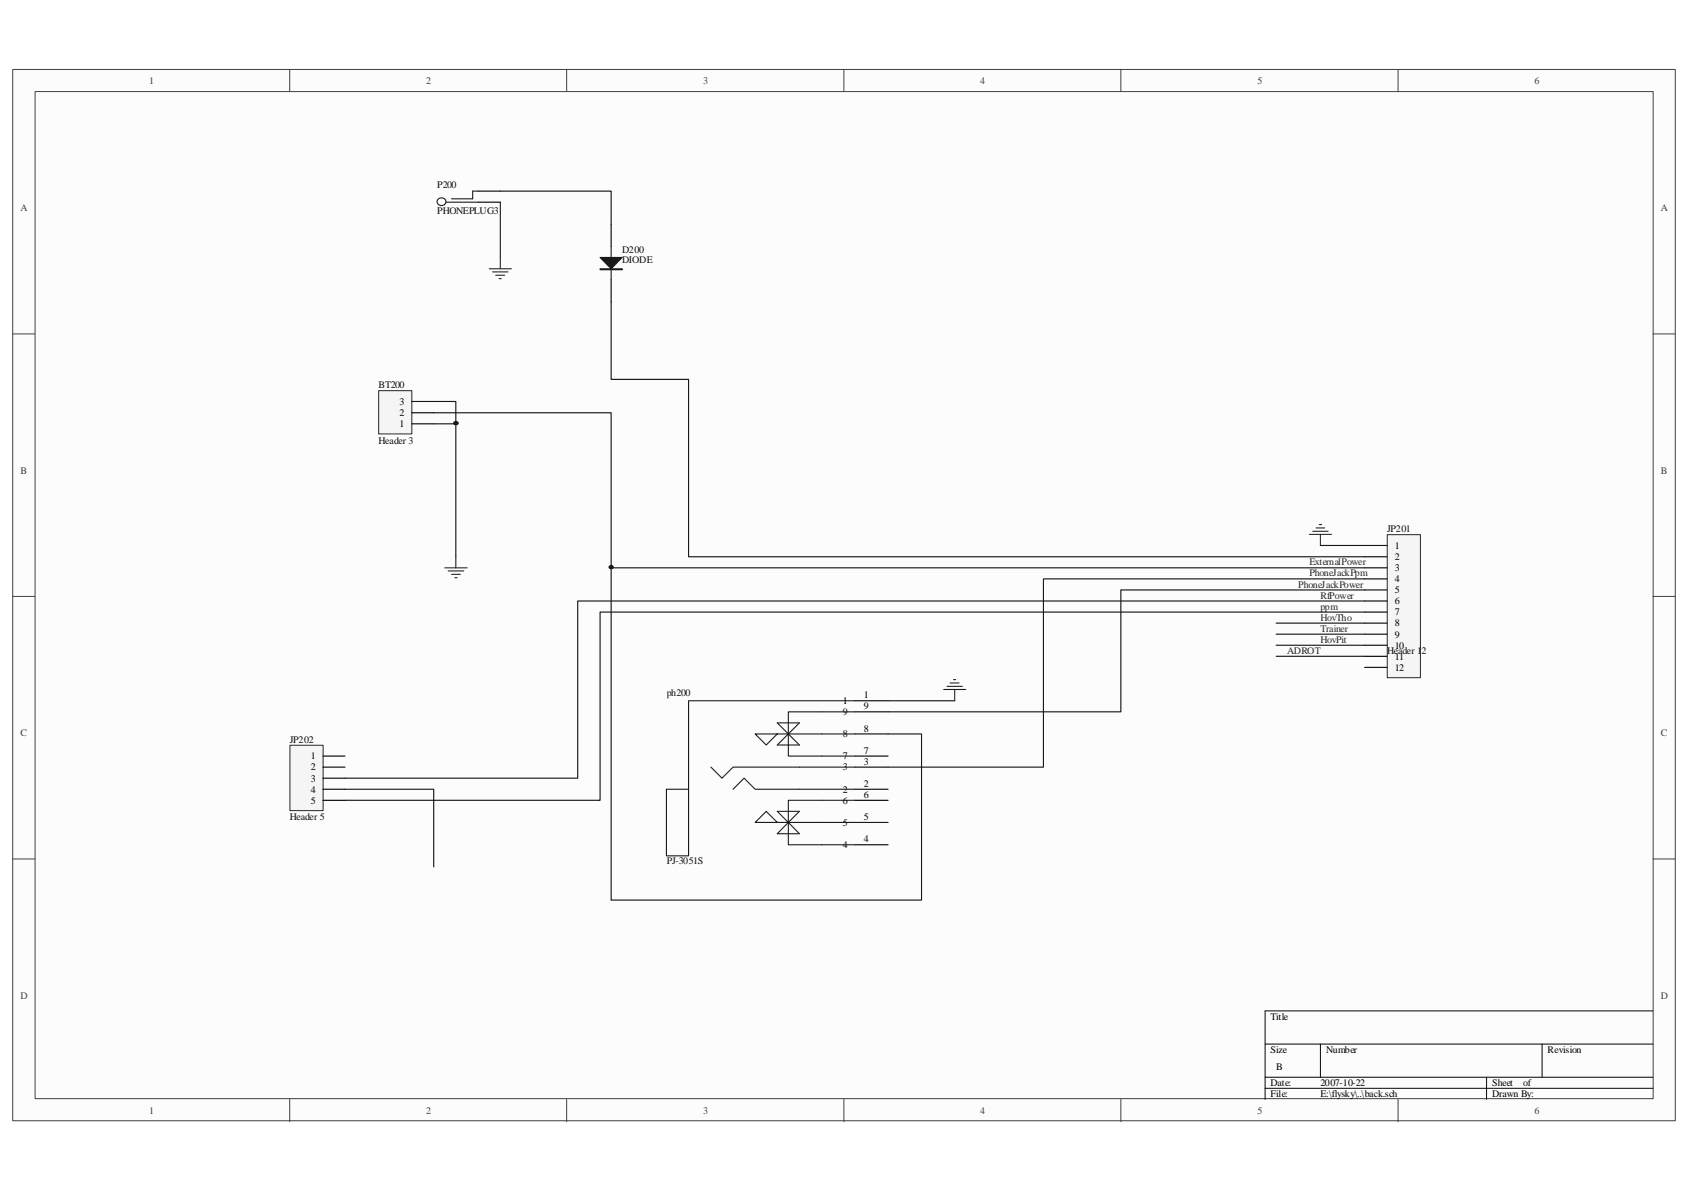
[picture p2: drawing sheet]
<svg xmlns="http://www.w3.org/2000/svg" width="297mm" height="210mm" viewBox="0 0 297 210" stroke-linecap="round" stroke-linejoin="round" font-family="sans-serif">
<path d="M2.3 12.3h292.7v185.1h-292.7z" fill="#fcfcfc"/>
<path d="M2.2 12.2h292.8v185.2h-292.8z" fill="none" stroke="#404040" stroke-width=".18"/>
<path d="M6.2 16.2h284.9v177.3h-284.9z" fill="#fcfcfc"/>
<g fill="none" stroke="#404040" stroke-width=".18">
<path d="M6.2 16.1h284.9v177.4h-284.9zM51 12.2v3.9M99.8 12.2v3.9M148.6 12.2v3.9M197.4 12.2v3.9M246.2 12.2v3.9M2.2 58.8h3.9M291 58.8h3.9M2.2 105h3.9M291 105h3.9M2.2 151.3h3.9M291 151.3h3.9"/>
<path d="M51 193.6v3.9M99.8 193.6v3.9M148.6 193.6v3.9M197.4 193.6v3.9M246.2 193.6v3.9"/>
</g>
<path d="M291 178h-68.2v15.6M222.8 183.9h68.2M222.8 189.7h68.2M222.8 191.6h68.2M232.5 183.9v5.8M261.7 189.7v3.9M271.5 183.9v5.8" fill="none" stroke="#000" stroke-width=".18"/>
<path d="M84.2 35.6h3.9M84.2 33.7h3.9M107.6 39.5v3.9M107.6 49.3v3.9" fill="none" stroke="#000" stroke-width=".2"/>
<path d="M77.2 35a.72 .72 0 0 1 1.1 0 .72 .72 0 0 1-.3 1.1 .71 .71 0 0 1-.9-.1 .71 .71 0 0 1 .1-1zM78.5 35.6h5.7M84.2 33.7h-1v1.3h-3.7M105.7 47.3h3.9v.2h-3.9zM107.6 43.4v5.9" fill="none" stroke="#1c1c1c" stroke-width=".2"/>
<path d="M86.1 47.3h3.9M86.7 47.9h2.7M87.3 48.5h1.6M87.9 49.1h.4M88.1 45.3v2M78.3 100h4M80.3 98v2M78.9 100.5h2.8M79.5 101.1h1.6M80.1 101.7h.4" fill="none" stroke="#262626" stroke-width=".2"/>
<path d="M88.1 35.6v9.7" fill="none" stroke="#0e0e0e" stroke-width=".2"/>
<path d="M105.7 47.4h3.9" fill="none" stroke="#1c1c1c" stroke-width=".18"/>
<path d="M105.7 45.3h3.9l-2 2z" fill="#1c1c1c"/>
<path d="M105.7 45.3h3.9l-2 2z" fill="none" stroke="#1c1c1c" stroke-width=".2"/>
<path d="M88.1 33.7h19.5v5.8" fill="none" stroke="#0e0e0e" stroke-width=".2"/>
<path d="M244.3 94.2h5.8v25.1h-5.8z" fill="#f5f5f5"/>
<path d="M244.3 94.1h5.8v25.2h-5.8z" fill="none" stroke="#262626" stroke-width=".18"/>
<path d="M240.3 96.1h3.9M240.3 98h3.9M240.3 100h3.9M240.3 101.9h3.9M240.3 103.9h3.9M240.3 105.8h3.9M240.3 107.8h3.9M240.3 109.7h3.9M240.3 111.7h3.9M240.3 113.6h3.9M240.3 115.6h3.9M240.3 117.5h3.9" fill="none" stroke="#000" stroke-width=".2"/>
<path d="M230.5 94.1h3.9M231.1 93.6h2.7M231.7 93h1.6M232.3 92.4h.4M232.5 94.1v2" fill="none" stroke="#262626" stroke-width=".2"/>
<path d="M51.1 131.3h5.8v11.4h-5.8z" fill="#f5f5f5"/>
<path d="M51.1 131.2h5.8v11.5h-5.8z" fill="none" stroke="#262626" stroke-width=".18"/>
<g fill="none" stroke="#000" stroke-width=".2">
<path d="M56.9 133.1h3.8M56.9 135.1h3.8M56.9 137h3.8M56.9 139h3.8M150.5 133.1h5.9M150.5 135.1h5.9M150.5 139h5.9M150.5 123.4h5.9M150.5 129.2h5.9M150.5 125.3h5.9M56.9 140.9h3.8M150.5 140.9h5.9"/>
<path d="M150.5 148.8h5.9M150.5 144.8h5.9"/>
</g>
<g fill="none" stroke="#0e0e0e" stroke-width=".2">
<path d="M107.6 53.2v13.6h13.6v31.2h119.1M76.4 72.7h31.2v85.8h54.7v-29.3h-5.9M107.6 100h132.7M232.5 96.1h7.8M224.7 109.7h15.6M224.7 111.7h15.6M224.7 113.6h15.6M224.7 115.6h15.6M240.3 101.9h-56.6v33.2h-27.3M240.3 103.9h-42.9v21.4h-41M240.3 105.8h-138.6v31.2h-41M240.3 107.8h-134.6v33.1h-45"/>
<path d="M60.7 139h15.7v13.7M156.4 123.4h11.7"/>
</g>
<g fill="none" stroke="#1c1c1c" stroke-width=".2">
<path d="M125.2 135.1l1.9 1.9 2-1.9h21.4M129.1 139l1.9-2 2 2h17.5M133 129.2h3.9l-2 2zM136.9 127.3h3.9l-2 1.9zM136.9 129.2h13.6M138.8 129.2l2 2h-3.9zM150.5 125.3h-11.7v7.8h11.7M150.5 123.4h-29.3v27.3h-3.9v-11.7h3.9M134.9 142.9l2 1.9h-3.9zM136.9 142.9h3.9l-2 1.9zM136.9 144.8h13.6M138.8 144.8l2 2h-3.9z"/>
<path d="M150.5 140.9h-11.7v7.9h11.7"/>
</g>
<path d="M167.9 119.7h.4M166.2 121.4h3.8M166.7 120.9h2.8M167.3 120.3h1.6M168.1 121.4v2" fill="none" stroke="#262626" stroke-width=".2"/>
<path d="M66.7 68.8h5.8v7.6h-5.8z" fill="#f5f5f5"/>
<path d="M66.7 68.8h5.8v7.6h-5.8z" fill="none" stroke="#262626" stroke-width=".18"/>
<path d="M72.5 74.6h3.9M72.5 72.7h3.9M72.5 70.7h3.9" fill="none" stroke="#000" stroke-width=".2"/>
<path d="M76.4 70.7h3.9v27.3M76.4 74.6h3.9" fill="none" stroke="#0e0e0e" stroke-width=".2"/>
<circle cx="80.3" cy="74.5" r=".36" fill="#0e0e0e"/>
<circle cx="80.3" cy="74.5" r=".36" fill="none" stroke="#0e0e0e" stroke-width=".18"/>
<circle cx="107.6" cy="99.9" r=".34" fill="#0e0e0e"/>
<circle cx="107.6" cy="99.9" r=".34" fill="none" stroke="#0e0e0e" stroke-width=".18"/>
<g font-size="1.8" fill="#404040">
<text x="26.2" y="14.7">1</text>
<text x="75" y="14.7">2</text>
<text x="123.8" y="14.7">3</text>
<text x="172.6" y="14.7">4</text>
<text x="221.4" y="14.7">5</text>
<text x="270.2" y="14.7">6</text>
<text x="3.6" y="37.2">A</text>
<text x="292.4" y="37.2">A</text>
<text x="3.6" y="83.4">B</text>
<text x="292.4" y="83.4">B</text>
<text x="3.6" y="129.6">C</text>
<text x="292.4" y="129.6">C</text>
<text x="3.6" y="175.9">D</text>
<text x="292.4" y="175.9">D</text>
<text x="26.2" y="196.1">1</text>
<text x="75" y="196.1">2</text>
<text x="123.8" y="196.1">3</text>
<text x="172.6" y="196.1">4</text>
<text x="221.4" y="196.1">5</text>
<text x="270.2" y="196.1">6</text>
</g>
<g font-size="1.8" fill="#0e0e0e">
<text x="77" y="33.1">P200</text>
<text x="77" y="37.7">PHONEPLUG3</text>
<text x="109.6" y="44.6">D200</text>
<text x="109.6" y="46.3">DIODE</text>
<text x="66.6" y="68.4">BT200</text>
<text x="66.6" y="78.1">Header 3</text>
<text x="244.2" y="93.7">JP201</text>
<text x="244.2" y="115.2">Header 12</text>
<text x="117.4" y="122.6">ph200</text>
<text x="51" y="130.8">JP202</text>
<text x="51" y="144.4">Header 5</text>
<text x="117.4" y="152.2">PJ-3051S</text>
</g>
<g font-size="1.8">
<text x="70.4" y="71.3">3</text>
<text x="70.4" y="75.2">1</text>
<text x="70.4" y="73.2">2</text>
<text x="245.6" y="96.6">1</text>
<text x="245.6" y="98.6">2</text>
<text x="245.6" y="100.5">3</text>
<text x="245.6" y="102.5">4</text>
<text x="245.6" y="104.4">5</text>
<text x="245.6" y="106.4">6</text>
<text x="245.6" y="108.3">7</text>
<text x="245.6" y="110.3">8</text>
<text x="245.6" y="112.3">9</text>
<text x="245.6" y="114.2">10</text>
<text x="245.6" y="116.2">11</text>
<text x="245.6" y="118.1">12</text>
<text x="148.4" y="124">1</text>
<text x="148.4" y="125.9">9</text>
<text x="152.1" y="123">1</text>
<text x="152.1" y="124.9">9</text>
<text x="148.4" y="129.8">8</text>
<text x="152.1" y="128.8">8</text>
<text x="54.7" y="133.7">1</text>
<text x="54.7" y="135.6">2</text>
<text x="54.7" y="137.6">3</text>
<text x="148.4" y="135.6">3</text>
<text x="148.4" y="133.7">7</text>
<text x="152.1" y="134.7">3</text>
<text x="152.1" y="132.7">7</text>
<text x="54.7" y="139.6">4</text>
<text x="54.7" y="141.5">5</text>
<text x="148.4" y="139.6">2</text>
<text x="148.4" y="141.5">6</text>
<text x="152.1" y="138.6">2</text>
<text x="152.1" y="140.5">6</text>
<text x="148.4" y="149.3">4</text>
<text x="148.4" y="145.4">5</text>
<text x="152.1" y="148.3">4</text>
<text x="152.1" y="144.4">5</text>
<text x="223.7" y="179.5">Title</text>
<text x="223.7" y="185.4">Size</text>
<text x="233.5" y="185.4">Number</text>
<text x="272.5" y="185.4">Revision</text>
<text x="223.7" y="191.3">Date:</text>
<text x="224.7" y="188.3">B</text>
<text x="232.5" y="191.3">2007-10-22</text>
<text x="262.8" y="191.3">Sheet</text>
<text x="268.2" y="191.3">of</text>
<text x="223.7" y="193.2">File:</text>
<text x="232.5" y="193.2">E:\flysky\..\back.sch</text>
<text x="262.8" y="193.2">Drawn By:</text>
</g>
<g font-size="1.8" fill="#262626">
<text x="230.5" y="99.6">ExternalPower</text>
<text x="230.5" y="101.5">PhoneJackPpm</text>
<text x="228.6" y="103.5">PhoneJackPower</text>
<text x="232.5" y="107.4">ppm</text>
<text x="232.5" y="105.4">RfPower</text>
<text x="232.5" y="109.3">HovTho</text>
<text x="232.5" y="113.2">HovPit</text>
<text x="232.5" y="111.3">Trainer</text>
<text x="226.6" y="115.2">ADROT</text>
</g>
</svg>
